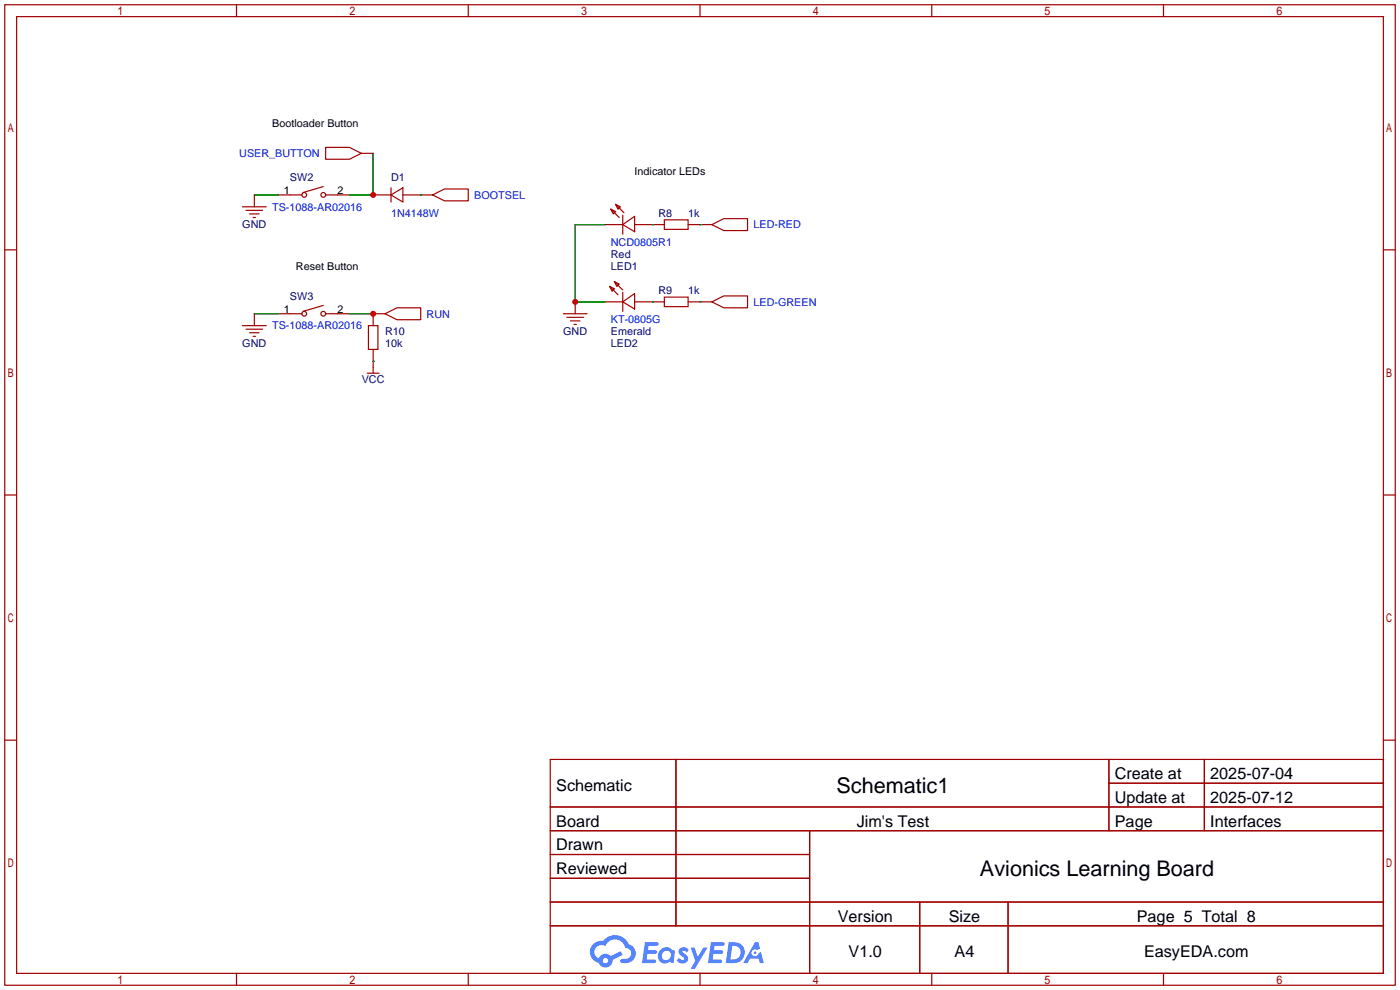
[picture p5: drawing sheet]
<svg xmlns="http://www.w3.org/2000/svg" width="299mm" height="212mm" viewBox="0 0 299 212" stroke-linecap="round" stroke-linejoin="round" font-family="sans-serif">
<g fill="none" stroke="#a10000" stroke-width=".25">
<path d="M1 1h297.2v209.6h-297.2zM3.6 3.6h292.1v204.4h-292.1zM50.5 1v2.6M100.1 1v2.6M149.6 1v2.6M199.1 1v2.6M248.7 1v2.6M1 53.4h2.6M295.7 53.4h2.5M1 105.8h2.6M295.7 105.8h2.5M1 158.2h2.6"/>
<path d="M295.7 158.2h2.5M117.6 162.3h178.1v45.7h-178.1zM117.6 172.5h178.1M117.6 177.5h178.1M144.5 162.3v35.6M173 177.5v30.5M237 162.3v15.2M237 167.4h58.7M257.4 162.3v15.2M117.6 182.6h55.4M117.6 192.8h178.1M117.6 187.7h55.4"/>
<path d="M117.6 197.9h178.1M196.6 192.8v15.2M215.4 192.8v15.2M50.5 208v2.6M100.1 208v2.6M149.6 208v2.6M199.1 208v2.6M248.7 208v2.6"/>
</g>
<g fill="#5487ff">
<path d="M145.3 202.7a1.3 1.3 0 0 1 1.9 .3l-.4 .6a.54 .54 0 0 0-.9-.2l.1 .2a1.34 1.34 0 0 1 .9 1.8 1.47 1.47 0 0 1-2.3-.1l.5-.6 .8 .5a.31 .31 0 0 0 .4-.3 .31 .31 0 0 0-.3-.4 1.12 1.12 0 0 1-.7-1.8z"/>
<path d="M147.6 202.5h.9l.6 2 1.2-2h.9l-2.7 4.6h-.9l1-1.7z"/>
<path d="M137.8 201.4h1.7a1.31 1.31 0 0 1 1.2 .2 .4 .4 0 0 1-.3 .5l-1.8 .1-.1 .9h1.6a.4 .4 0 0 1 .4 .4 .4 .4 0 0 1-.5 .4h-1.6l-.2 1.2h1.4a.46 .46 0 0 1 .5 0 .46 .46 0 0 1 .1 .5l-.4 .2h-2.6z"/>
<path d="M151.9 201.4h1.7a1.32 1.32 0 0 1 1.2 .2 .39 .39 0 0 1-.3 .5l-1.8 .1-.1 .9h1.6a.4 .4 0 0 1 .4 .4 .4 .4 0 0 1-.4 .4h-1.7l-.2 1.2h1.4a.46 .46 0 0 1 .5 0 .46 .46 0 0 1 .1 .5l-.4 .2h-2.6z"/>
<path d="M161.3 201.4h.8l.3 1.3-.6 .4a.75 .75 0 0 0-1.1 .3 .75 .75 0 0 0 .5 1 .75 .75 0 0 0 .9-.7l.5-.2 .6 2.3h-.8l-.3-.9h-1.8l-.5 .9h-1z"/>
<path d="M155.7 201.4l-.6 4.4h1.5a2.27 2.27 0 0 0 2.6-2.2 2.27 2.27 0 0 0-2.7-2.2zM156.5 202.1a1.5 1.5 0 0 1 1.8 1.6 1.5 1.5 0 0 1-1.9 1.4h-.3z"/>
<path d="M141.2 203a1.6 1.6 0 0 0-.3 2.3 1.6 1.6 0 0 0 2.3 .2l.7 .3 .3-2.4-.1-.3-.5-.1a1.58 1.58 0 0 0-2.4 0zM141.8 203.5a.98 .98 0 0 1 1.6 .4 .98 .98 0 0 1-1.1 1.3 .94 .94 0 0 1-.9-.7 .94 .94 0 0 1 .4-1z"/>
<path d="M126.8 201.8a2.37 2.37 0 0 0 1.1 4 1.54 1.54 0 0 0 1.8 1 1.54 1.54 0 0 0 1.2-1.6l2.2-1.1-.5-.8-2 1a1.57 1.57 0 0 0-2.7 .5 1.5 1.5 0 0 1-.7-2.1 1.5 1.5 0 0 1 2.2-.5 2.23 2.23 0 0 1 2.3-1.4 2.23 2.23 0 0 1 2 1.8 1.16 1.16 0 0 1 1.2 1.1 1.16 1.16 0 0 1-1.1 1.2h-.7a.47 .47 0 0 0-.5 .4 .47 .47 0 0 0 .4 .5 2.17 2.17 0 0 0 2.5-.9 2.17 2.17 0 0 0-.3-2.7l-.8-.4a3.2 3.2 0 0 0-5.5-.7l-1.1 .1zM128.8 205.3a.6 .6 0 0 1 1.2 0 .6 .6 0 0 1-1.2 0z"/>
<circle cx="161.4" cy="203.6" r=".28"/>
</g>
<g fill="none" stroke="#a10000" stroke-width=".25">
<path d="M69.1 39.9l-4.3 1.2M69.6 31.5h5.1l2.5 1.3-2.5 1.2h-5.1zM77.2 32.8h2.6M51.8 44.2h5.1M52.6 45h3.5M53.3 45.7h2.1M54.1 46.5h.5M54.4 41.7v2.5M59.4 41.7h5.1M69.6 41.7h5.1M79.8 41.7h3.8M83.6 41.7l2.5-1.6v3.1z"/>
<path d="M83.6 40.1v3.1M86.1 41.7h6.4M92.5 41.7l2.5-1.3h5.1v2.5h-5.1zM129.3 48h3.8M130.6 44.7l1 .5-.5 .5zM130.6 44.7l1.7 1.8M131.6 43.7l1 .5-.5 .5zM131.6 43.7l1.7 1.8M133.1 48l2.5-1.8v3.3zM133.1 46v4M135.6 48h6.4M142 47h5.1v2h-5.1z"/>
<path d="M147.1 48h5M152.1 48l2.6-1.3h5.1v2.6h-5.1zM51.8 69.6h5.1M52.6 70.4h3.5M53.3 71.1h2.1M54.1 71.9h.5M54.4 67.1v2.5M59.4 67.1h5.1M69.1 65.3l-4.3 1.2M69.6 67.1h5.1M78.5 79.8h2.5M78.7 69.6h2.1v5.1h-2.1z"/>
<path d="M79.8 74.7v5.1M82.3 67.1l2.5-1.3h5.1v2.5h-5.1zM82.3 67.1h-2.5v2.5M120.4 67.1h5.1M121.2 67.8h3.5M121.9 68.6h2.1M122.7 69.3h.5M122.9 64.5v2.6M129.3 64.5h3.8M130.3 61.2l1 .5-.5 .5zM130.3 61.2l1.8 1.8M131.3 60.2l1 .5-.5 .5z"/>
<path d="M131.3 60.2l1.8 1.8M133.1 64.5l2.5-1.8v3.3zM133.1 62.5v4M135.6 64.5h6.4M142 63.5h5.1v2h-5.1zM147.1 64.5h5M152.1 64.5l2.6-1.3h5.1v2.6h-5.1z"/>
<circle cx="65" cy="41.7" r=".51"/>
<circle cx="69.1" cy="41.7" r=".51"/>
<circle cx="65" cy="67.1" r=".51"/>
<circle cx="69.1" cy="67.1" r=".51"/>
</g>
<path d="M79.8 32.8v8.9h-5.1M54.4 41.7h5M89.9 41.7h.1M129.3 48h-6.4v16.5h6.4M139.4 48h.1M149.6 48h.1M54.4 67.1h5M74.7 67.1h5.1M79.8 77.2h.1M139.4 64.5h.1M149.6 64.5h.1" fill="none" stroke="#008700" stroke-width=".25"/>
<g fill="#c00">
<circle cx="79.8" cy="41.7" r=".63"/>
<circle cx="122.9" cy="64.5" r=".63"/>
<circle cx="79.8" cy="67.1" r=".63"/>
</g>
<g font-size="4.6">
<text x="178.8" y="169.4">Schematic1</text>
<text x="209.4" y="187.2">Avionics Learning Board</text>
</g>
<g font-size="3.5">
<text x="238.3" y="166.5">Create at</text>
<text x="258.7" y="166.5">2025-07-04</text>
<text x="118.9" y="169.1">Schematic</text>
<text x="238.3" y="171.6">Update at</text>
<text x="258.7" y="171.6">2025-07-12</text>
<text x="118.9" y="176.7">Board</text>
<text x="183.1" y="176.7">Jim's Test</text>
<text x="238.3" y="176.7">Page</text>
<text x="258.7" y="176.7">Interfaces</text>
<text x="118.9" y="181.8">Drawn</text>
<text x="118.9" y="186.8">Reviewed</text>
<text x="179.1" y="197">Version</text>
<text x="202.8" y="197">Size</text>
<text x="243" y="197">Page 5 Total 8</text>
<text x="181.4" y="204.6">V1.0</text>
<text x="204" y="204.6">A4</text>
<text x="244.5" y="204.6">EasyEDA.com</text>
</g>
<g font-size="2.3">
<text x="58.2" y="27.2">Bootloader Button</text>
<text x="60.7" y="41.4">1</text>
<text x="72.1" y="41.4">2</text>
<text x="135.6" y="37.4">Indicator LEDs</text>
<text x="63.2" y="57.7">Reset Button</text>
<text x="60.7" y="66.8">1</text>
<text x="72.1" y="66.8">2</text>
</g>
<g font-size="2.3" fill="#00f">
<text x="51.1" y="33.6">USER_BUTTON</text>
<text x="58.2" y="45">TS-1088-AR02016</text>
<text x="83.6" y="46.3">1N4148W</text>
<text x="101.3" y="42.5">BOOTSEL</text>
<text x="130.6" y="52.6">NCD0805R1</text>
<text x="161" y="48.8">LED-RED</text>
<text x="161" y="65.3">LED-GREEN</text>
<text x="58.2" y="70.4">TS-1088-AR02016</text>
<text x="91.2" y="67.9">RUN</text>
<text x="130.6" y="69.1">KT-0805G</text>
</g>
<g font-size="2.3" fill="#000080">
<text x="62" y="38.7">SW2</text>
<text x="83.6" y="38.7">D1</text>
<text x="140.7" y="46.3">R8</text>
<text x="147.1" y="46.3">1k</text>
<text x="51.8" y="48.8">GND</text>
<text x="130.6" y="57.7">LED1</text>
<text x="130.6" y="55.2">Red</text>
<text x="62" y="64.1">SW3</text>
<text x="140.7" y="62.8">R9</text>
<text x="147.1" y="62.8">1k</text>
<text x="82.3" y="71.7">R10</text>
<text x="120.4" y="71.7">GND</text>
<text x="130.6" y="71.7">Emerald</text>
<text x="51.8" y="74.2">GND</text>
<text x="82.3" y="74.2">10k</text>
<text x="130.6" y="74.2">LED2</text>
<text x="77.3" y="81.8">VCC</text>
</g>
</svg>
